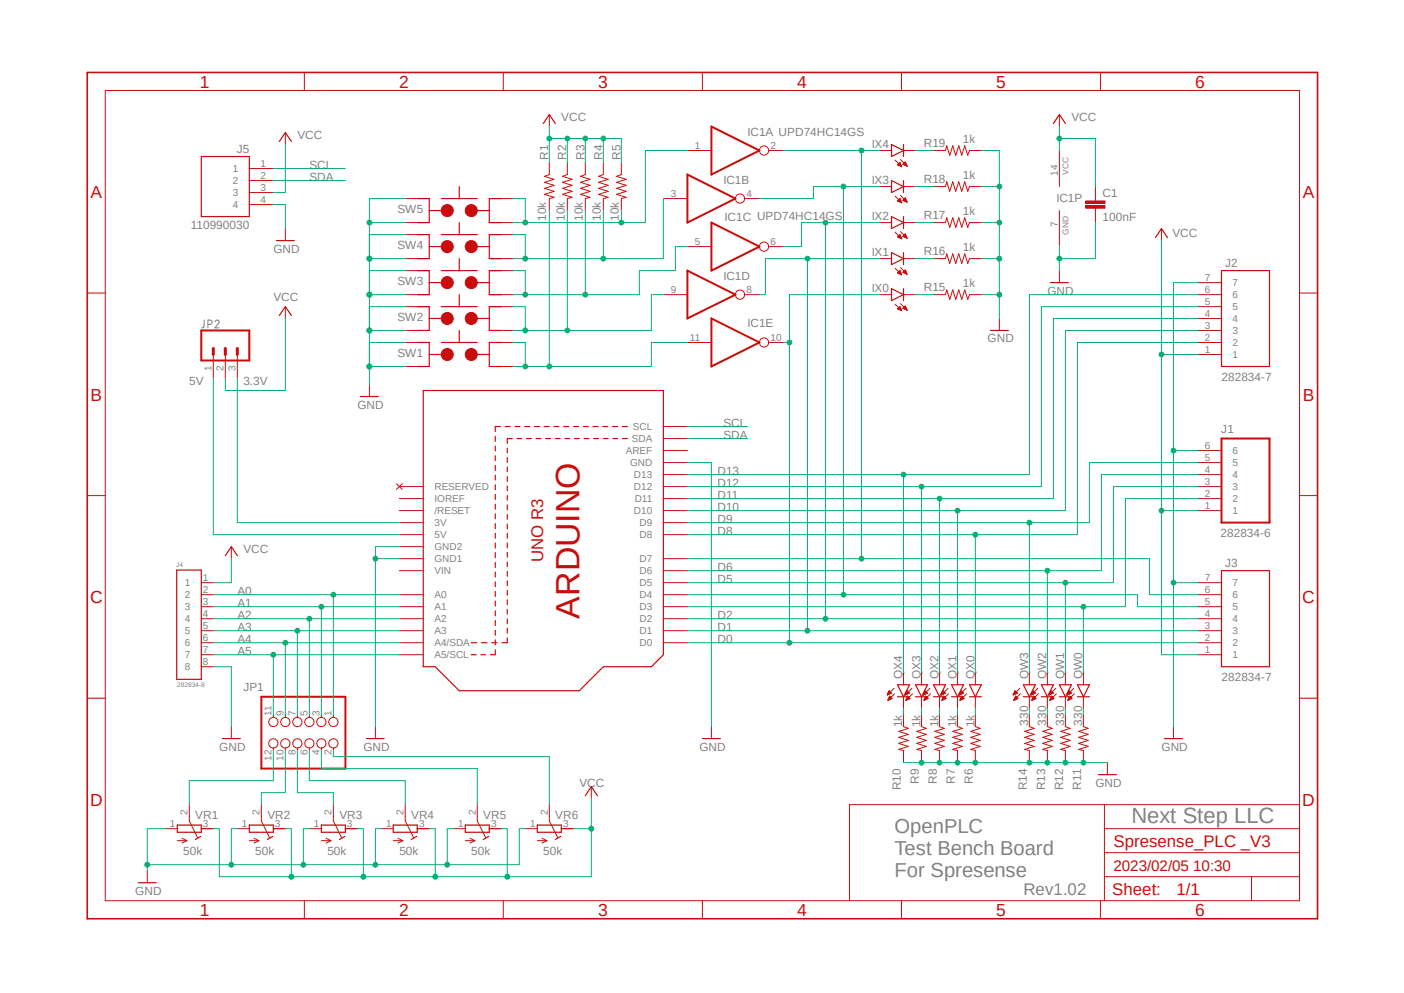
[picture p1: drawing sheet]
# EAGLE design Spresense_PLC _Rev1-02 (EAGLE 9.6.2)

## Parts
C1  100nF  C-EUC0603  [C0603]
IC1  UPD74HC14GS  74ALS04D  [SO14]
IX0  LEDCHIP-LED0603  [CHIP-LED0603]
IX1  LEDCHIP-LED0603  [CHIP-LED0603]
IX2  LEDCHIP-LED0603  [CHIP-LED0603]
IX3  LEDCHIP-LED0603  [CHIP-LED0603]
IX4  LEDCHIP-LED0603  [CHIP-LED0603]
J1  282834-6  [TE_282834-6]
J2  282834-7  [TE_282834-7]
J3  282834-7  [TE_282834-7]
J4  282834-8  [HDRV8W85P254_8X1_2078X650X1000]
J5  110990030  [SEEED_110990030]
JP1  PINHD-2X6  [2X06]
JP2  455-1750-1-ND  CONN_03  [1X03]
QW0  LEDCHIP-LED0603  [CHIP-LED0603]
QW1  LEDCHIP-LED0603  [CHIP-LED0603]
QW2  LEDCHIP-LED0603  [CHIP-LED0603]
QW3  LEDCHIP-LED0603  [CHIP-LED0603]
QX0  LEDCHIP-LED0603  [CHIP-LED0603]
QX1  LEDCHIP-LED0603  [CHIP-LED0603]
QX2  LEDCHIP-LED0603  [CHIP-LED0603]
QX3  LEDCHIP-LED0603  [CHIP-LED0603]
QX4  LEDCHIP-LED0603  [CHIP-LED0603]
R1  10k  R-US_R0603  [R0603]
R2  10k  R-US_R0603  [R0603]
R3  10k  R-US_R0603  [R0603]
R4  10k  R-US_R0603  [R0603]
R5  10k  R-US_R0603  [R0603]
R6  1k  R-US_R0603  [R0603]
R7  1k  R-US_R0603  [R0603]
R8  1k  R-US_R0603  [R0603]
R9  1k  R-US_R0603  [R0603]
R10  1k  R-US_R0603  [R0603]
R11  330  R-US_R0603  [R0603]
R12  330  R-US_R0603  [R0603]
R13  330  R-US_R0603  [R0603]
R14  330  R-US_R0603  [R0603]
R15  1k  R-US_R0603  [R0603]
R16  1k  R-US_R0603  [R0603]
R17  1k  R-US_R0603  [R0603]
R18  1k  R-US_R0603  [R0603]
R19  1k  R-US_R0603  [R0603]
SW1  TL3342F160QG/TR  [SW_TL3342F160QG/TR]
SW2  TL3342F160QG/TR  [SW_TL3342F160QG/TR]
SW3  TL3342F160QG/TR  [SW_TL3342F160QG/TR]
SW4  TL3342F160QG/TR  [SW_TL3342F160QG/TR]
SW5  TL3342F160QG/TR  [SW_TL3342F160QG/TR]
U1  ARDUINOR3-DIMENSION  [ARDUINOR3]
VR1  50k  R-TRIMM3339P  [RTRIM3339P]
VR2  50k  R-TRIMM3339P  [RTRIM3339P]
VR3  50k  R-TRIMM3339P  [RTRIM3339P]
VR4  50k  R-TRIMM3339P  [RTRIM3339P]
VR5  50k  R-TRIMM3339P  [RTRIM3339P]
VR6  50k  R-TRIMM3339P  [RTRIM3339P]

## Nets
A0: J4.2 JP1.1 U1.A0
A1: J4.3 JP1.3 U1.A1
A2: J4.4 JP1.5 U1.A2
A3: J4.5 JP1.7 U1.A3
A4: J4.6 JP1.9 U1.A4(A4/SDA)
A5: J4.7 JP1.11 U1.A5(A5/SCL)
D0: IC1.10(E:O) IX0.A J3.2 U1.D0
D1: IC1.8(D:O) IX1.A J3.3 U1.D1
D2: IC1.6(C:O) IX2.A J3.4 U1.D2
D5: IC1.4(B:O) IX3.A J3.5 U1.D4
D6: IC1.2(A:O) IX4.A J3.6 U1.D7
D8: J2.2 QX0.A U1.D8
D9: J1.5 QW3.A U1.D9
D10: J2.3 QX1.A U1.D10
D11: J2.4 QX2.A U1.D11
D12: J2.5 QX3.A U1.D12
D13: J2.6 QX4.A U1.D13
GND: C1.2 IC1.7(P:GND) J1.6 J2.7 J3.7 J4.8 J5.4 R6.2 R7.2 R8.2 R9.2 R10.2 R11.2 R12.2 R13.2 R14.2 R15.1 R16.1 R17.1 R18.1 R19.1 SW1.3 SW1.4 SW2.3 SW2.4 SW3.3 SW3.4 SW4.3 SW4.4 SW5.3 SW5.4 U1.GND U1.GND1 U1.GND2 VR1.1(A) VR2.1(A) VR3.1(A) VR4.1(A) VR5.1(A) VR6.1(A)
N$1: QX3.C R9.1
N$2: QX2.C R8.1
N$3: QX1.C R7.1
N$4: QX0.C R6.1
N$5: QW2.C R13.1
N$6: QW1.C R12.1
N$7: QW0.C R11.1
N$8: JP1.12 VR1.2(S)
N$9: JP1.10 VR2.2(S)
N$10: JP1.8 VR3.2(S)
N$11: JP1.6 VR4.2(S)
N$12: JP1.4 VR5.2(S)
N$13: JP1.2 VR6.2(S)
N$14: JP2.3 U1.3V
N$15: J1.2 QW0.A U1.D3
N$16: JP2.1 U1.5V
N$17: IX4.C R19.2
N$18: IX3.C R18.2
N$19: IX2.C R17.2
N$20: IX1.C R16.2
N$21: IX0.C R15.2
N$22: J1.3 QW1.A U1.D5
N$23: J1.4 QW2.A U1.D6
N$25: QW3.C R14.1
N$26: QX4.C R10.1
N$27: IC1.11(E:I) R1.2 SW1.1 SW1.2
N$28: IC1.9(D:I) R2.2 SW2.1 SW2.2
N$29: IC1.5(C:I) R3.2 SW3.1 SW3.2
N$30: IC1.3(B:I) R4.2 SW4.1 SW4.2
N$31: IC1.1(A:I) R5.2 SW5.1 SW5.2
SCL: J5.1 U1.SCL
SDA: J5.2 U1.SDA
VCC: C1.1 IC1.14(P:VCC) J1.1 J2.1 J3.1 J4.1 J5.3 JP2.2 R1.1 R2.1 R3.1 R4.1 R5.1 VR1.3(E) VR2.3(E) VR3.3(E) VR4.3(E) VR5.3(E) VR6.3(E)
Unconnected: IC1.12(F:O) IC1.13(F:I) U1.AREF U1.IOREF U1.RESERVED U1.RESET(/RESET)

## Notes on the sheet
- 5V | 3.3V
- Next Step LLC
- OpenPLC
  Test Bench Board
  For Spresense
- Rev1.02

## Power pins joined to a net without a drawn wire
VIN: U1.VIN

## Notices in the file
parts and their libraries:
SparkFun-Connectors: Licensing: Creative Commons ShareAlike 4.0 International - https://creativecommons.org/licenses/by-sa/4.0
